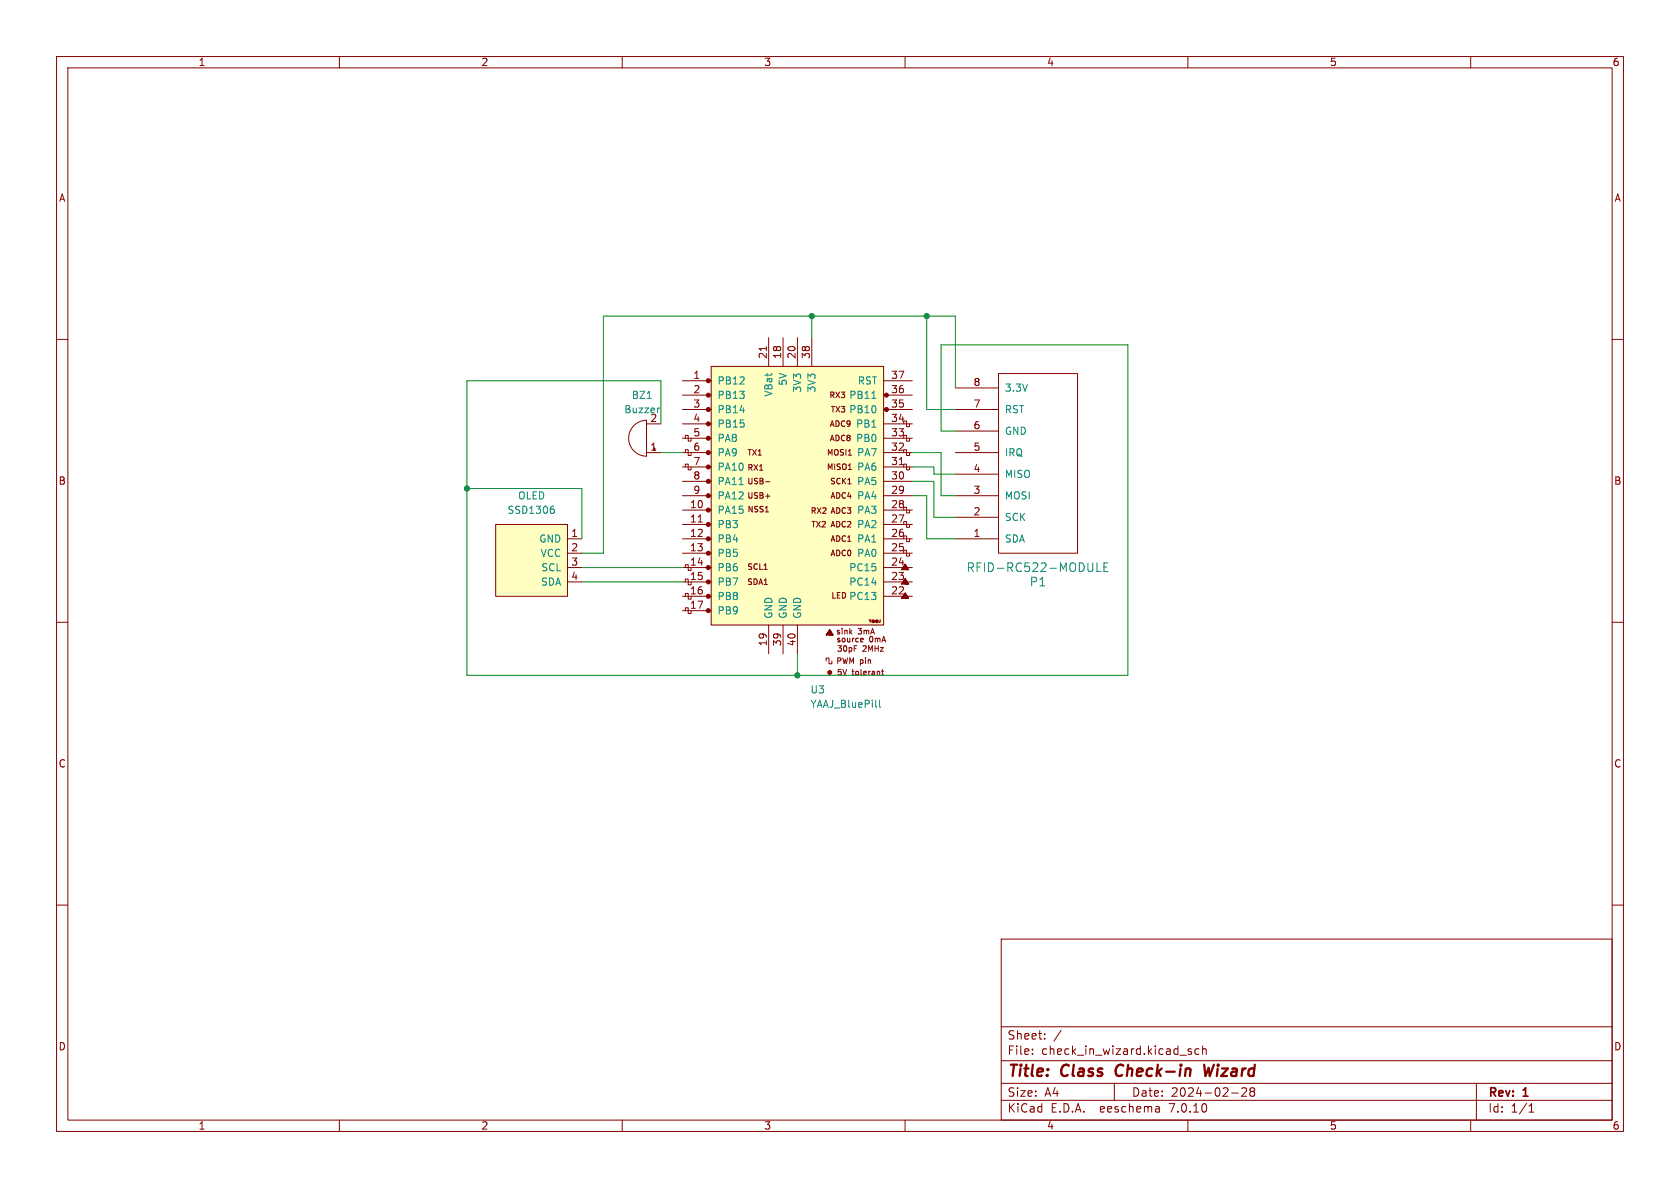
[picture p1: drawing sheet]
<svg xmlns="http://www.w3.org/2000/svg" width="297mm" height="210mm" viewBox="0 0 297 210" stroke-linecap="round" stroke-linejoin="round" font-family="sans-serif">
<path d="M0 0h297v210h-297z" fill="#fff" stroke="#fff" stroke-width=".18"/>
<g fill="none" stroke="#840000" stroke-width=".18">
<path d="M10 10h277v190h-277zM12 12h273v186h-273zM60 10v2M110 10v2M160 10v2M210 10v2M260 10v2M10 60h2M135.9 59.7v5.1M138.4 59.7v5.1M141 59.7v5.1M143.5 59.7v5.1"/>
<path d="M285 60h2M112.1 75.2a3.2 3.2 0 0 1 2.2-.9v6.3a3.2 3.2 0 0 1-2.9-1.9 3.2 3.2 0 0 1 .7-3.5zM114.3 74.9h2.5M120.6 74.9h5.1M120.6 67.3h5.1M120.6 69.9h5.1M120.6 72.4h5.1M120.6 77.5h5.1M121.2 77.5v-.5h.5v1h.5v-.5M125.7 64.8h30.5v45.7h-30.5zM135.5 61.3v.7M156.2 74.9h5.1"/>
<path d="M156.2 67.3h5.1M156.2 69.9h5.1M156.2 72.4h5.1M156.2 77.5h5.1M159.8 77.5v-.5h.5v1h.5v-.5M159.8 74.9v-.5h.5v1h.5v-.5M168.9 72.4h7.6M168.9 76.2h7.6M168.9 68.6h7.6M176.5 66h14v31.8h-14zM87.6 92.7h12.7v12.7h-12.7zM100.3 95.3h2.6"/>
<path d="M100.3 97.8h2.6M114.3 80h2.5M120.6 80h5.1M120.6 90.2h5.1M120.6 92.7h5.1M120.6 95.3h5.1M120.6 97.8h5.1M120.6 87.6h5.1M120.6 85.1h5.1M120.6 82.6h5.1M121.2 82.6v-.6h.5v1.1h.5v-.5M121.2 80v-.5h.5v1h.5v-.5"/>
<path d="M123.4 92.3h.8M135.3 87.7h.8M135.3 85.2h.8M156.2 80h5.1M156.2 90.2h5.1M156.2 92.7h5.1M156.2 95.3h5.1M156.2 97.8h5.1M156.2 87.6h5.1M156.2 85.1h5.1M156.2 82.6h5.1M159 82.1h.7"/>
<path d="M159.8 97.8v-.5h.5v1h.5v-.5M159.8 95.3v-.6h.5v1.1h.5v-.5M159.8 92.7v-.5h.5v1h.5v-.5M159.8 90.2v-.5h.5v1h.5v-.5M159.8 82.6v-.6h.5v1.1h.5v-.5M159.8 80v-.5h.5v1h.5v-.5M168.9 80h7.6M168.9 95.3h7.6M168.9 87.6h7.6M168.9 91.4h7.6M168.9 83.8h7.6M10 110h2"/>
<path d="M100.3 100.3h2.6M100.3 102.9h2.6M120.6 100.3h5.1M120.6 102.9h5.1M120.6 105.4h5.1M120.6 108h5.1M121.2 108v-.6h.5v1.1h.5v-.5M121.2 105.4v-.5h.5v1h.5v-.5M121.2 102.9v-.5h.5v1h.5v-.5M121.2 100.3v-.5h.5v1h.5v-.5M135.9 110.5v5.1M138.4 110.5v5.1"/>
<path d="M141 110.5v5.1M146 116.8v-.5h.6v1h.5v-.5M146.7 111.8l.1 .2-.2-.1 .2 .2 .1-.3-.5 .1 .5 .4-.1-.7-.5 .4 .8 .3-.4-.8-.5 .6 1 .2-.5-.9-.7 .9h1.3l-.6-1-.7 1M152.5 112.8l.1 .3-.5 .1M152.6 113.4l-.3 .1M155.8 118.7h.4M156 118.3v.9l.2 .1M156.2 100.3h5.1M156.2 102.9h5.1M156.2 105.4h5.1M160 105.3l.1 .2-.2-.1 .2 .3 .2-.4-.5 .1 .5 .4-.2-.6-.5 .3 .8 .3-.4-.8-.5 .7 1 .1-.5-.9-.6 .9h1.3l-.7-1-.6 1M160 102.7l.1 .3-.2-.1 .2 .2 .2-.4-.5 .2 .5 .4-.2-.7-.5 .4 .8 .3-.4-.8-.5 .6 1 .2-.5-.9-.6 .9h1.3l-.7-1.1-.6 1.1"/>
<path d="M160 100.2l.1 .3-.2-.2 .2 .3 .2-.4-.5 .1 .5 .4-.2-.6-.5 .4 .8 .2-.4-.8-.5 .7 1 .1-.5-.9-.6 .9h1.3l-.7-1-.6 1M285 110h2M10 160h2M285 160h2M177 166h108v32h-108zM60 198v2M110 198v2M160 198v2M177 194.5h108M177 191.5h108M177 187.5h108M177 181.5h108"/>
<path d="M182.5 186.3v.1M182.5 185.5v.1M184.7 183.6v.1M184.7 182.8v.1M187.6 182.1l-1.3 2M197 191.5v3M204.9 195.7l.1 .9M205 196.5l-.2 .1M205 196h-.2M210 198v2M210.6 185.5l-.4-.1-.2 .2 .1 .2 .5 .2v.3h-.6M212 185.5l-.5-.1-.3 .3v.4l.2 .2h.6"/>
<path d="M212.6 185.5l.2-.1 .4 .1v.9M212.6 184.9v1.5M217.7 193.2h1.2M219.5 192.4l.6-.1 .2 .1 .1 .3-.9 1.1h.9M221.2 192.9l-.2-.2 .2-.4 .5 .1 .1 .2-.3 .3M221.2 192.9l-.2 .3v.3l.2 .3 .5-.1 .1-.2-.1-.4-.2-.2M221.2 192.9h.3M260 198v2M261 191.5v6.5M270.3 196.6h.9M270.3 195.5l.4-.4v1.5"/>
<circle cx="156.7" cy="72.4" r=".36"/>
<circle cx="156.7" cy="69.9" r=".36"/>
<circle cx="146.7" cy="118.9" r=".36"/>
<circle cx="146.7" cy="118.9" r=".25"/>
</g>
<path d="M197.5 188.5a1.27 1.27 0 0 0 0 1.6M212.9 188.2l.2 2 .6-1.4 .2 1.4 .7-2" fill="none" stroke="#840000" stroke-width=".4"/>
<path d="M114.4 70.4h.7M116.6 72.1l-.2 .1M154.1 70.4h.8M97.5 90h.4l.1 .2-.1 .4-.4 .1M97.6 89.5h.3M130.7 85.7h.7M193.9 99.5v1.5h.8M195.9 99.5h-.7v1.5h.7M195.2 100.2h.5M154.9 125h.1M155.5 123.8v1.1l.2 .1" fill="none" stroke="#008484" stroke-width=".18"/>
<g fill="#ffffc2" stroke="#ffffc2" stroke-width=".18">
<path d="M125.7 64.8h30.5v45.7h-30.5z"/>
<path d="M87.6 92.7h12.7v12.7h-12.7z"/>
</g>
<g fill="#840000" stroke="#840000" stroke-width=".18">
<circle cx="125.2" cy="108" r=".36"/>
<circle cx="125.2" cy="105.4" r=".36"/>
<circle cx="125.2" cy="102.9" r=".36"/>
<circle cx="125.2" cy="100.3" r=".36"/>
<circle cx="125.2" cy="97.8" r=".36"/>
<circle cx="125.2" cy="95.3" r=".36"/>
<circle cx="125.2" cy="92.7" r=".36"/>
<circle cx="125.2" cy="90.2" r=".36"/>
<circle cx="125.2" cy="87.6" r=".36"/>
<circle cx="125.2" cy="85.1" r=".36"/>
<circle cx="125.2" cy="82.6" r=".36"/>
<circle cx="125.2" cy="80" r=".36"/>
<circle cx="125.2" cy="77.5" r=".36"/>
<circle cx="125.2" cy="74.9" r=".36"/>
<circle cx="125.2" cy="72.4" r=".36"/>
<circle cx="125.2" cy="67.3" r=".36"/>
<circle cx="146.7" cy="118.9" r=".13"/>
<circle cx="156.7" cy="72.4" r=".25"/>
<circle cx="156.7" cy="69.8" r=".25"/>
<circle cx="125.2" cy="69.9" r=".36"/>
</g>
<g fill="none" stroke="#008400" stroke-width=".18">
<path d="M143.5 55.9v3.8M163.8 55.9v16.5h5.1M116.8 74.9v-7.6h-34.3v52.1h116.9v-58.4h-33v15.2h2.5M168.9 68.6v-12.7h-62.2v41.9h-3.8M82.5 86.4h20.4v8.9M116.8 80h3.8M161.3 80h5.1v7.6h2.5M161.3 87.6h2.5v7.7h5.1M161.3 85.1h3.8v6.3h3.8M161.3 82.6h3.8v1.2h3.8M102.9 102.9h17.7M102.9 100.3h17.7"/>
<path d="M141 115.6v3.8"/>
</g>
<g fill="#008400" stroke="#008400" stroke-width=".18">
<circle cx="143.5" cy="55.9" r=".46"/>
<circle cx="141" cy="119.4" r=".46"/>
<circle cx="82.5" cy="86.4" r=".46"/>
<circle cx="163.8" cy="55.9" r=".46"/>
</g>
<g font-size="2.8" fill="#840000">
<text x="178" y="190.9">Title:</text>
<text x="187.7" y="190.9">Class</text>
<text x="198.1" y="190.9">Check-in</text>
<text x="214.5" y="190.9">Wizard</text>
</g>
<g font-size="2.1" fill="#008484">
<text x="170.8" y="101.3">RFID-RC522-MODULE</text>
<text x="182" y="103.9">P1</text>
</g>
<g font-size="2.1" fill="#840000">
<text x="178" y="184">Sheet:</text>
<text x="178" y="186.7">File:</text>
<text x="184.1" y="186.7">check_in_wizard.kicad_sch</text>
<text x="178" y="196.9">KiCad</text>
<text x="178" y="194.1">Size:</text>
<text x="184.7" y="194.1">A4</text>
<text x="185.7" y="196.9">E.D.A.</text>
<text x="194.6" y="196.9">eeschema</text>
<text x="200" y="194.1">Date:</text>
<text x="207" y="196.9">7.0.10</text>
<text x="207" y="194.1">2024-02-28</text>
<text x="263" y="194.3">Rev:</text>
<text x="263" y="196.9">Id:</text>
<text x="267.1" y="196.9">1/1</text>
<text x="269.4" y="194.3">1</text>
</g>
<g font-size="1.8" fill="#840000">
<text x="35" y="11.9">1</text>
<text x="85" y="11.9">2</text>
<text x="135" y="11.9">3</text>
<text x="185" y="11.9">4</text>
<text x="235" y="11.9">5</text>
<text x="285" y="11.9">6</text>
<text x="10.3" y="35.9">A</text>
<text x="285.3" y="35.9">A</text>
<text x="135.6" y="63.5" transform="rotate(-90 135.6 63.5)">21</text>
<text x="138.2" y="63.5" transform="rotate(-90 138.2 63.5)">18</text>
<text x="140.7" y="63.5" transform="rotate(-90 140.7 63.5)">20</text>
<text x="143.3" y="63.5" transform="rotate(-90 143.3 63.5)">38</text>
<text x="122.5" y="67.1">1</text>
<text x="122.5" y="69.6">2</text>
<text x="157.4" y="69.6">36</text>
<text x="157.4" y="67.1">37</text>
<text x="172" y="68.3">8</text>
<text x="122.5" y="72.1">3</text>
<text x="122.5" y="74.7">4</text>
<text x="122.5" y="77.2">5</text>
<text x="157.4" y="77.2">33</text>
<text x="157.4" y="74.7">34</text>
<text x="157.4" y="72.1">35</text>
<text x="172" y="75.9">6</text>
<text x="172" y="72.1">7</text>
<text x="114.9" y="79.8">1</text>
<text x="122.5" y="79.8">6</text>
<text x="122.5" y="82.3">7</text>
<text x="157.4" y="82.3">31</text>
<text x="157.4" y="79.8">32</text>
<text x="172" y="83.6">4</text>
<text x="172" y="79.8">5</text>
<text x="10.3" y="85.9">B</text>
<text x="121.9" y="89.9">10</text>
<text x="122.5" y="84.8">8</text>
<text x="122.5" y="87.4">9</text>
<text x="157.4" y="89.9">28</text>
<text x="157.4" y="87.4">29</text>
<text x="157.4" y="84.8">30</text>
<text x="172" y="87.4">3</text>
<text x="285.3" y="85.9">B</text>
<text x="100.9" y="95">1</text>
<text x="121.9" y="92.5">11</text>
<text x="121.9" y="95">12</text>
<text x="157.4" y="95">26</text>
<text x="157.4" y="92.5">27</text>
<text x="172" y="95">1</text>
<text x="172" y="91.2">2</text>
<text x="100.9" y="97.5">2</text>
<text x="100.9" y="100.1">3</text>
<text x="121.9" y="97.5">13</text>
<text x="121.9" y="100.1">14</text>
<text x="157.4" y="100.1">24</text>
<text x="157.4" y="97.5">25</text>
<text x="100.9" y="102.6">4</text>
<text x="121.9" y="102.6">15</text>
<text x="121.9" y="105.2">16</text>
<text x="121.9" y="107.7">17</text>
<text x="157.4" y="105.2">22</text>
<text x="157.4" y="102.6">23</text>
<text x="135.6" y="114.3" transform="rotate(-90 135.6 114.3)">19</text>
<text x="138.2" y="114.3" transform="rotate(-90 138.2 114.3)">39</text>
<text x="140.7" y="114.3" transform="rotate(-90 140.7 114.3)">40</text>
<text x="10.3" y="135.9">C</text>
<text x="285.3" y="135.9">C</text>
<text x="10.3" y="185.9">D</text>
<text x="285.3" y="185.9">D</text>
<text x="35" y="199.9">1</text>
<text x="85" y="199.9">2</text>
<text x="135" y="199.9">3</text>
<text x="185" y="199.9">4</text>
<text x="235" y="199.9">5</text>
<text x="285" y="199.9">6</text>
</g>
<g font-size="1.8" fill="#008484">
<text x="111.6" y="70.7">BZ1</text>
<text x="126.7" y="68.2">PB12</text>
<text x="126.7" y="70.7">PB13</text>
<text x="136.8" y="70.2" transform="rotate(-90 136.8 70.2)">VBat</text>
<text x="139.3" y="68.3" transform="rotate(-90 139.3 68.3)">5V</text>
<text x="141.8" y="69.5" transform="rotate(-90 141.8 69.5)">3V3</text>
<text x="144.4" y="69.5" transform="rotate(-90 144.4 69.5)">3V3</text>
<text x="150" y="70.7">PB11</text>
<text x="151.5" y="68.2">RST</text>
<text x="177.5" y="69.4">3.3V</text>
<text x="110.3" y="73.3">Buzzer</text>
<text x="114.9" y="74.7">2</text>
<text x="126.7" y="73.3">PB14</text>
<text x="126.7" y="75.8">PB15</text>
<text x="150" y="73.3">PB10</text>
<text x="151.2" y="75.8">PB1</text>
<text x="177.5" y="77.1">GND</text>
<text x="177.5" y="73.3">RST</text>
<text x="126.7" y="78.3">PA8</text>
<text x="126.7" y="80.9">PA9</text>
<text x="126.7" y="83.4">PA10</text>
<text x="151.2" y="78.3">PB0</text>
<text x="151.4" y="83.4">PA6</text>
<text x="151.4" y="80.9">PA7</text>
<text x="177.5" y="80.9">IRQ</text>
<text x="91.5" y="88.5">OLED</text>
<text x="126.7" y="86">PA11</text>
<text x="126.7" y="88.5">PA12</text>
<text x="151.4" y="88.5">PA4</text>
<text x="151.4" y="86">PA5</text>
<text x="177.5" y="88.5">MOSI</text>
<text x="177.5" y="84.7">MISO</text>
<text x="89.6" y="91">SSD1306</text>
<text x="126.7" y="91">PA15</text>
<text x="126.7" y="93.6">PB3</text>
<text x="151.4" y="93.6">PA2</text>
<text x="151.4" y="91">PA3</text>
<text x="177.5" y="92.3">SCK</text>
<text x="95.2" y="96.1">GND</text>
<text x="95.5" y="98.7">VCC</text>
<text x="95.6" y="101.2">SCL</text>
<text x="126.7" y="96.1">PB4</text>
<text x="126.7" y="98.7">PB5</text>
<text x="126.7" y="101.2">PB6</text>
<text x="150" y="101.2">PC15</text>
<text x="151.4" y="98.7">PA0</text>
<text x="151.4" y="96.1">PA1</text>
<text x="177.5" y="96.1">SDA</text>
<text x="95.5" y="103.7">SDA</text>
<text x="126.7" y="103.7">PB7</text>
<text x="126.7" y="106.3">PB8</text>
<text x="150" y="106.3">PC13</text>
<text x="150" y="103.7">PC14</text>
<text x="126.7" y="108.8">PB9</text>
<text x="136.8" y="109.5" transform="rotate(-90 136.8 109.5)">GND</text>
<text x="139.3" y="109.5" transform="rotate(-90 139.3 109.5)">GND</text>
<text x="141.8" y="109.5" transform="rotate(-90 141.8 109.5)">GND</text>
<text x="143.2" y="122.8">U3</text>
<text x="143.2" y="125.3">YAAJ_BluePill</text>
</g>
<g font-size="1.4" fill="#840000">
<text x="146.5" y="70.6">RX3</text>
<text x="146.6" y="75.7">ADC9</text>
<text x="146.8" y="73.1">TX3</text>
<text x="132" y="80.7">TX1</text>
<text x="132" y="83.4">RX1</text>
<text x="146.1" y="83.3">MISO1</text>
<text x="146.1" y="80.7">MOSI1</text>
<text x="146.6" y="78.2">ADC8</text>
<text x="132" y="88.4">USB+</text>
<text x="132" y="85.8">USB-</text>
<text x="146.7" y="85.8">SCK1</text>
<text x="146.7" y="88.4">ADC4</text>
<text x="132" y="90.8">NSS1</text>
<text x="143.2" y="91">RX2 ADC3</text>
<text x="143.3" y="93.4">TX2 ADC2</text>
<text x="146.7" y="96">ADC1</text>
<text x="132" y="100.9">SCL1</text>
<text x="146.7" y="98.5">ADC0</text>
<text x="132" y="103.6">SDA1</text>
<text x="146.9" y="106">LED</text>
<text x="147.7" y="112.4">sink</text>
<text x="147.8" y="113.8">source</text>
<text x="151.7" y="112.4">3mA</text>
<text x="153.7" y="113.8">0mA</text>
<text x="147.7" y="117.6">PWM pin</text>
<text x="147.8" y="119.6">5V</text>
<text x="147.9" y="115.4">30pF</text>
<text x="150.6" y="119.6">tolerant</text>
<text x="152.5" y="115.4">2MHz</text>
</g>
<text font-size=".7" fill="#840000" x="153.4" y="110.3">Y@@J</text>
</svg>
